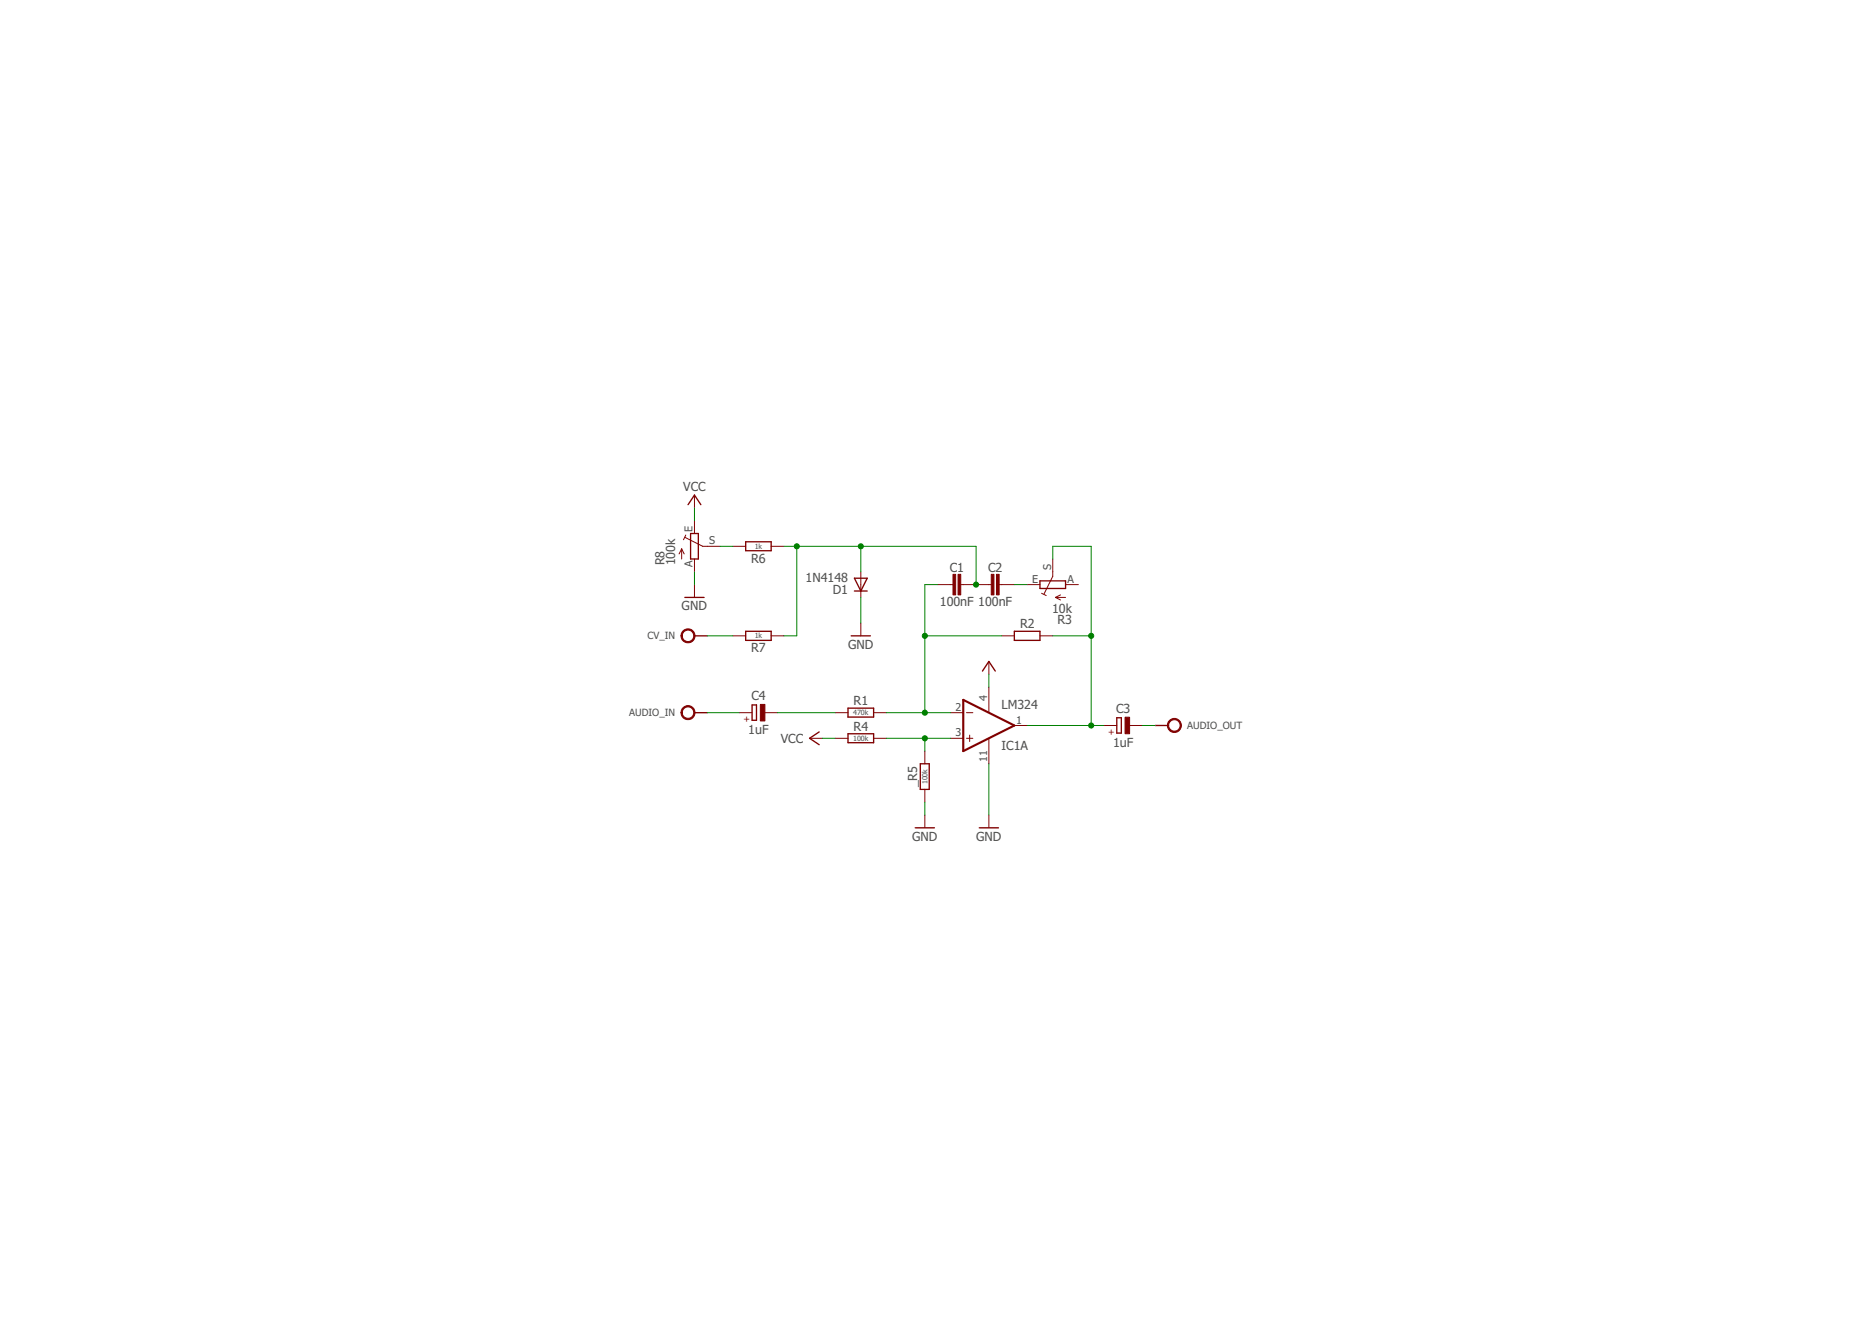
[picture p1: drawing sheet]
<svg xmlns="http://www.w3.org/2000/svg" width="297mm" height="210mm" viewBox="0 0 297 210" stroke-linecap="round" stroke-linejoin="round" font-family="sans-serif">
<path d="M152.8 111l8.2 4.1-8.2 4.1z" fill="none" stroke="#800000" stroke-width=".34"/>
<g fill="none" stroke="#800000" stroke-width=".16">
<path d="M110.2 78.5v2.1M108.2 87.1v1.6M108.2 87.1l-.4 .8M108.2 87.1l.4 .8M108.7 85.3l2.8 1.4h2.8M108.8 84.9l-.3 .7M110.2 82.6v2M110.2 88.7v2M110.2 92.8v2M116.3 86.7h2M122.4 86.7h2M136.6 90.7v4.1"/>
<path d="M136.6 98.8v2.1M148.8 92.8h2.4M152.4 92.8h4.9M158.5 92.8h2.5M163 92.8h2M165.3 94.1l.7 .4M167 88.7v2.7l-1.3 2.9M167.5 94.8h1.6M167.5 94.8l.8 .4M168.3 94.4l-.8 .4M169.1 92.8h2M116.3 100.9h2"/>
<path d="M117.3 113.1h2M121.3 113.1h2.1M122.4 100.9h2M128.5 117.1h2M132.5 117.1h2.1M132.5 113.1h2.1M138.6 117.1h2.1M138.6 113.1h2.1M146.7 119.2v2M150.8 117.1h2M150.8 113.1h2M153.4 117.1h1"/>
<path d="M153.4 113.1h1M153.9 116.6v1M156.9 104.9v2.1M156.9 109v4.1M156.9 117.1v4.1M158.9 100.9h2.1M161 115.1h2M165 100.9h2M175.2 115.1h2M179.2 115.1h2.1M146.7 125.2v2.1M146.7 129.3v2"/>
<path d="M156.9 129.3v2"/>
</g>
<g fill="none" stroke="#800000" stroke-width=".21">
<path d="M108.7 94.8h3M109.2 80.1l1-1.6 1 1.6M109.6 84.6h1.2v4.1h-1.2zM118.3 86h4.1v1.4h-4.1zM135.6 91.7h2l-1 2.1zM135.6 93.8h2M165 92.2h4.1v1.2h-4.1zM110.2 100.9h2M110.2 113.1h2M118.3 100.2h4.1v1.4h-4.1zM119.3 111.8h.7v2.5h-.7zM130 116.1l-1.5 1 1.5 1.1"/>
<path d="M134.6 112.4h4v1.4h-4zM134.6 116.4h4v1.4h-4zM135.1 100.9h3M155.9 106.5l1-1.6 1 1.6M161 100.2h4v1.4h-4zM177.2 113.9h.7v2.4h-.7zM183.3 115.1h2M145.2 131.3h3.1M146 121.2h1.4v4h-1.4zM155.4 131.3h3"/>
</g>
<g fill="#800000" stroke="#800000" stroke-width=".16">
<path d="M152 91.1h.4v3.3h-.4z"/>
<path d="M151.2 91.1h.4v3.3h-.4z"/>
<path d="M158.1 91.1h.4v3.3h-.4z"/>
<path d="M157.3 91.1h.4v3.3h-.4z"/>
<path d="M178.5 113.8h.7v2.6h-.7z"/>
<path d="M120.6 111.8h.8v2.6h-.8z"/>
</g>
<g fill="#800000" stroke="#800000" stroke-width=".16">
<path d="M108.4 100a1.11 1.11 0 0 1 1.8 .4 1.11 1.11 0 0 1-.8 1.6 1.11 1.11 0 0 1-1.3-1.1h.2a.92 .92 0 0 1 1.3-.8 .92 .92 0 0 1 .1 1.6 .92 .92 0 0 1-1.4-.6v-.2h-.2v-.3z" fill-rule="evenodd"/>
<path d="M108.4 112.2a1.11 1.11 0 0 1 1.8 .3 1.11 1.11 0 0 1-.8 1.6 1.11 1.11 0 0 1-1.3-1h.2a.92 .92 0 0 1 1.3-.8 .92 .92 0 0 1 .1 1.6 .92 .92 0 0 1-1.4-.6v-.2h-.2v-.3z" fill-rule="evenodd"/>
<path d="M185.6 114.3a1.11 1.11 0 0 1 1.7 .3 1.11 1.11 0 0 1-.7 1.6 1.11 1.11 0 0 1-1.4-1.1h.2a.92 .92 0 0 1 1.4-.8 .92 .92 0 0 1 .1 1.6 .92 .92 0 0 1-1.4-.5l-.1-.3h-.2l.1-.3z" fill-rule="evenodd"/>
</g>
<g fill="none" stroke="#008000" stroke-width=".16">
<path d="M110.2 80.6v2M110.2 90.7v2.1M114.3 86.7h2M124.4 86.7h30.5v6.1M126.4 86.7v14.2h-2M136.6 86.7v4M136.6 94.8v4M148.8 92.8h-2.1v20.3M161 92.8h2M167 88.7v-2h6.1v28.4M112.2 100.9h4.1M112.2 113.1h5.1"/>
<path d="M123.4 113.1h9.1M130.5 117.1h2M140.7 117.1h10.1M140.7 113.1h10.1M146.7 117.1v2.1M146.7 100.9h12.2M156.9 107v2M163 115.1h12.2M167 100.9h6.1M181.3 115.1h2M146.7 127.3v2M156.9 121.2v8.1"/>
</g>
<g fill="#008000" stroke="#008000" stroke-width=".16">
<circle cx="173.1" cy="100.9" r=".4"/>
<circle cx="173.1" cy="115.1" r=".4"/>
<circle cx="146.7" cy="117.1" r=".4"/>
<circle cx="154.9" cy="92.8" r=".4"/>
<circle cx="126.4" cy="86.7" r=".4"/>
<circle cx="136.6" cy="86.7" r=".4"/>
<circle cx="146.7" cy="100.9" r=".4"/>
<circle cx="146.7" cy="113.1" r=".4"/>
</g>
<g font-size="2" fill="#505050">
<text x="108.4" y="77.9">VCC</text>
<text x="105.4" y="89.7" transform="rotate(-90 105.4 89.7)">R8</text>
<text x="107.1" y="89.7" transform="rotate(-90 107.1 89.7)">100k</text>
<text x="119.2" y="89.3">R6</text>
<text x="127.8" y="92.3">1N4148</text>
<text x="132.1" y="94.2">D1</text>
<text x="150.7" y="90.7">C1</text>
<text x="156.8" y="90.7">C2</text>
<text x="108.2" y="96.8">GND</text>
<text x="149.1" y="96.2">100nF 100nF</text>
<text x="161.8" y="99.7">R2</text>
<text x="166.9" y="97.2">10k</text>
<text x="167.8" y="98.9">R3</text>
<text x="119.2" y="103.5">R7</text>
<text x="134.6" y="102.9">GND</text>
<text x="119.2" y="111">C4</text>
<text x="135.4" y="111.8">R1</text>
<text x="158.9" y="112.5">LM324</text>
<text x="177.1" y="113.1">C3</text>
<text x="118.7" y="116.5">1uF</text>
<text x="123.9" y="117.8">VCC</text>
<text x="135.4" y="115.9">R4</text>
<text x="158.9" y="119.1">IC1A</text>
<text x="176.6" y="118.5">1uF</text>
<text x="145.5" y="124.9" transform="rotate(-90 145.5 124.9)">_R5</text>
<text x="144.7" y="133.4">GND</text>
<text x="154.9" y="133.4">GND</text>
</g>
<g font-size="1.7" fill="#505050">
<text x="109.9" y="84.4" transform="rotate(-90 109.9 84.4)">E</text>
<text x="112.5" y="86.4">S</text>
<text x="109.9" y="90" transform="rotate(-90 109.9 90)">A</text>
<text x="163.8" y="92.5">E</text>
<text x="166.8" y="90.4" transform="rotate(-90 166.8 90.4)">S</text>
<text x="169.4" y="92.5">A</text>
<text x="151.6" y="112.8">2</text>
<text x="156.6" y="111.2" transform="rotate(-90 156.6 111.2)">4</text>
<text x="151.6" y="116.8">3</text>
<text x="161.2" y="114.8">1</text>
<text x="156.6" y="120.9" transform="rotate(-90 156.6 120.9)">11</text>
</g>
<g font-size="1.6" fill="#505050">
<text x="102.7" y="101.5">CV_IN</text>
<text x="99.8" y="113.6">AUDIO_IN</text>
<text x="188.4" y="115.7">AUDIO_OUT</text>
</g>
<g font-size="1.4" fill="#800000">
<text x="118" y="114.5">+</text>
<text x="175.8" y="116.6">+</text>
</g>
<g font-size="1.1" fill="#505050">
<text x="119.8" y="87.1">1k</text>
<text x="119.8" y="101.3">1k</text>
<text x="135.4" y="113.5">470k</text>
<text x="135.4" y="117.5">100k</text>
<text x="147.1" y="124.4" transform="rotate(-90 147.1 124.4)">100k</text>
</g>
</svg>
